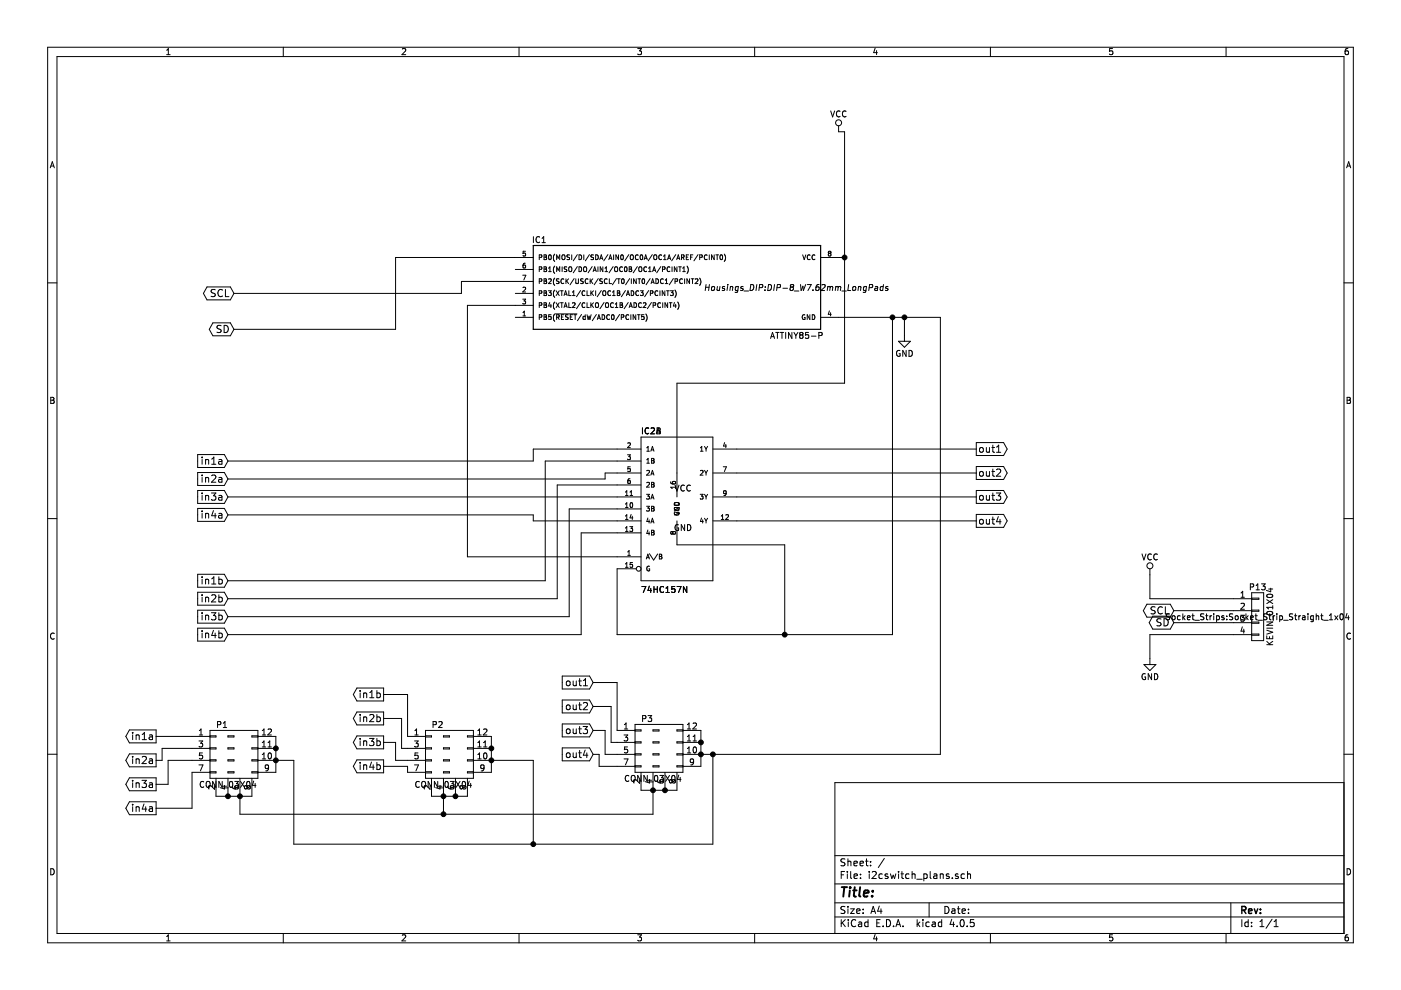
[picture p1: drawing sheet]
EESchema Schematic File Version 2
LIBS:power
LIBS:device
LIBS:transistors
LIBS:conn
LIBS:linear
LIBS:regul
LIBS:74xx
LIBS:cmos4000
LIBS:adc-dac
LIBS:memory
LIBS:xilinx
LIBS:microcontrollers
LIBS:dsp
LIBS:microchip
LIBS:analog_switches
LIBS:motorola
LIBS:texas
LIBS:intel
LIBS:audio
LIBS:interface
LIBS:digital-audio
LIBS:philips
LIBS:display
LIBS:cypress
LIBS:siliconi
LIBS:opto
LIBS:atmel
LIBS:contrib
LIBS:valves
LIBS:74xx-eu
LIBS:custom
LIBS:i2cswitch_plans-cache
EELAYER 25 0
EELAYER END
$Descr A4 11693 8268
encoding utf-8
Sheet 1 1
Title ""
Date ""
Rev ""
Comp ""
Comment1 ""
Comment2 ""
Comment3 ""
Comment4 ""
$EndDescr
$Comp
L ATTINY85-P IC1
U 1 1
P 5650 2400
F 0 "IC1" H 4500 2800 50  0000 C CNN
F 1 "ATTINY85-P" H 6650 2000 50  0000 C CNN
F 2 "Housings_DIP:DIP-8_W7.62mm_LongPads" H 6650 2400 50  0000 C CIN
F 3 "" H 5650 2400 50  0000 C CNN
	1    5650 2400
	1    0    0    -1  
$EndComp
Text GLabel 1950 2450 0    60   BiDi ~ 0
SCL
Text GLabel 1950 2750 0    60   BiDi ~ 0
SD
Text GLabel 1900 3850 0    60   Input ~ 0
in1a
Text GLabel 1900 4850 0    60   Input ~ 0
in1b
Text GLabel 1900 4000 0    60   Input ~ 0
in2a
Text GLabel 1900 4150 0    60   Input ~ 0
in3a
Text GLabel 1900 4300 0    60   Input ~ 0
in4a
Text GLabel 1900 5000 0    60   Input ~ 0
in2b
Text GLabel 1900 5150 0    60   Input ~ 0
in3b
Text GLabel 1900 5300 0    60   Input ~ 0
in4b
Text GLabel 9800 5100 0    60   BiDi ~ 0
SCL
Text GLabel 9800 5200 0    60   BiDi ~ 0
SD
$Comp
L VCC #PWR01
U 1 1
P 7000 1100
F 0 "#PWR01" H 7000 950 50  0001 C CNN
F 1 "VCC" H 7000 1250 50  0000 C CNN
F 2 "" H 7000 1100 50  0000 C CNN
F 3 "" H 7000 1100 50  0000 C CNN
	1    7000 1100
	1    0    0    -1  
$EndComp
$Comp
L KEVIN_01X04 P13
U 1 1
P 10500 5150
F 0 "P13" H 10500 5400 50  0000 C CNN
F 1 "KEVIN_01X04" V 10600 5150 50  0000 C CNN
F 2 "Socket_Strips:Socket_Strip_Straight_1x04" H 10500 5150 50  0000 C CNN
F 3 "" H 10500 5150 50  0000 C CNN
	1    10500 5150
	1    0    0    -1  
$EndComp
$Comp
L VCC #PWR02
U 1 1
P 9600 4800
F 0 "#PWR02" H 9600 4650 50  0001 C CNN
F 1 "VCC" H 9600 4950 50  0000 C CNN
F 2 "" H 9600 4800 50  0000 C CNN
F 3 "" H 9600 4800 50  0000 C CNN
	1    9600 4800
	1    0    0    -1  
$EndComp
$Comp
L GND #PWR03
U 1 1
P 9600 5500
F 0 "#PWR03" H 9600 5250 50  0001 C CNN
F 1 "GND" H 9600 5350 50  0000 C CNN
F 2 "" H 9600 5500 50  0000 C CNN
F 3 "" H 9600 5500 50  0000 C CNN
	1    9600 5500
	1    0    0    -1  
$EndComp
$Comp
L GND #PWR04
U 1 1
P 7550 2800
F 0 "#PWR04" H 7550 2550 50  0001 C CNN
F 1 "GND" H 7550 2650 50  0000 C CNN
F 2 "" H 7550 2800 50  0000 C CNN
F 3 "" H 7550 2800 50  0000 C CNN
	1    7550 2800
	1    0    0    -1  
$EndComp
$Comp
L 74HC157N IC2
U 2 1
P 5650 4250
F 0 "IC2" H 5350 4875 50  0000 L BNN
F 1 "74HC157N" H 5350 3550 50  0000 L BNN
F 2 "Housings_DIP:DIP-16_W7.62mm_LongPads" H 5650 4400 50  0001 C CNN
F 3 "" H 5650 4250 60  0001 C CNN
	2    5650 4250
	1    0    0    -1  
$EndComp
$Comp
L 74HC157N IC2
U 1 1
P 5650 4250
F 0 "IC2" H 5350 4875 50  0000 L BNN
F 1 "74HC157N" H 5350 3550 50  0000 L BNN
F 2 "Housings_DIP:DIP-16_W7.62mm_LongPads" H 5650 4400 50  0001 C CNN
F 3 "" H 5650 4250 60  0001 C CNN
	1    5650 4250
	1    0    0    -1  
$EndComp
$Comp
L CONN_03X04 P1
U 1 1
P 1850 6300
F 0 "P1" H 1850 6550 50  0000 C CNN
F 1 "CONN_03X04" H 1900 6050 50  0000 C CNN
F 2 "custom:Socket_Strip_Straight_3x04_Pitch2.54mm" H 1850 5100 50  0001 C CNN
F 3 "" H 1850 5100 50  0000 C CNN
	1    1850 6300
	1    0    0    -1  
$EndComp
$Comp
L CONN_03X04 P2
U 1 1
P 3650 6300
F 0 "P2" H 3650 6550 50  0000 C CNN
F 1 "CONN_03X04" H 3700 6050 50  0000 C CNN
F 2 "custom:Socket_Strip_Straight_3x04_Pitch2.54mm" H 3650 5100 50  0001 C CNN
F 3 "" H 3650 5100 50  0000 C CNN
	1    3650 6300
	1    0    0    -1  
$EndComp
$Comp
L CONN_03X04 P3
U 1 1
P 5400 6250
F 0 "P3" H 5400 6500 50  0000 C CNN
F 1 "CONN_03X04" H 5450 6000 50  0000 C CNN
F 2 "custom:Socket_Strip_Straight_3x04_Pitch2.54mm" H 5400 5050 50  0001 C CNN
F 3 "" H 5400 5050 50  0000 C CNN
	1    5400 6250
	1    0    0    -1  
$EndComp
Wire Wire Line
	1950 2450 3850 2450
Wire Wire Line
	3850 2450 3850 2350
Wire Wire Line
	3850 2350 4300 2350
Wire Wire Line
	1950 2750 3300 2750
Wire Wire Line
	3300 2750 3300 2150
Wire Wire Line
	3300 2150 4300 2150
Wire Wire Line
	4300 2550 3900 2550
Wire Wire Line
	3900 2550 3900 4650
Wire Wire Line
	3900 4650 5150 4650
Wire Wire Line
	1900 3850 4450 3850
Wire Wire Line
	4450 3850 4450 3750
Wire Wire Line
	4450 3750 5150 3750
Wire Wire Line
	1900 4850 4550 4850
Wire Wire Line
	4550 4850 4550 3850
Wire Wire Line
	4550 3850 5150 3850
Wire Wire Line
	6150 3750 8150 3750
Wire Wire Line
	1900 4000 5050 4000
Wire Wire Line
	5050 4000 5050 3950
Wire Wire Line
	5050 3950 5150 3950
Wire Wire Line
	1900 5000 4650 5000
Wire Wire Line
	4650 5000 4650 4050
Wire Wire Line
	4650 4050 5150 4050
Wire Wire Line
	1900 4150 5150 4150
Wire Wire Line
	1900 5150 4750 5150
Wire Wire Line
	4750 5150 4750 4250
Wire Wire Line
	4750 4250 5150 4250
Wire Wire Line
	1900 4300 4450 4300
Wire Wire Line
	4450 4300 4450 4350
Wire Wire Line
	4450 4350 5150 4350
Wire Wire Line
	1900 5300 4850 5300
Wire Wire Line
	4850 5300 4850 4450
Wire Wire Line
	4850 4450 5150 4450
Wire Wire Line
	6150 3950 8150 3950
Wire Wire Line
	6150 4150 8150 4150
Wire Wire Line
	6150 4350 8150 4350
Wire Wire Line
	7000 2650 7850 2650
Wire Wire Line
	7050 2150 7000 2150
Wire Wire Line
	5150 5300 7450 5300
Wire Wire Line
	7450 5300 7450 2650
Wire Wire Line
	10300 5100 9800 5100
Wire Wire Line
	10300 5200 9800 5200
Wire Wire Line
	7050 1100 7050 3200
Wire Wire Line
	7050 1100 7000 1100
Wire Wire Line
	5150 4750 5150 5300
Wire Wire Line
	10300 5000 9600 5000
Wire Wire Line
	9600 5000 9600 4800
Wire Wire Line
	10300 5300 9600 5300
Wire Wire Line
	9600 5300 9600 5500
Connection ~ 7450 2650
Connection ~ 7550 2650
Wire Wire Line
	5650 3950 5650 3200
Wire Wire Line
	5650 3200 7050 3200
Connection ~ 7050 2150
Wire Wire Line
	5650 4550 6550 4550
Wire Wire Line
	6550 4550 6550 5300
Connection ~ 6550 5300
Wire Wire Line
	7550 2650 7550 2800
Wire Wire Line
	2300 6150 2300 6450
Connection ~ 2300 6350
Connection ~ 2300 6250
Wire Wire Line
	4100 6150 4100 6450
Connection ~ 4100 6350
Connection ~ 4100 6250
Wire Wire Line
	5850 6100 5850 6400
Connection ~ 5850 6200
Connection ~ 5850 6300
Wire Wire Line
	5350 6600 5650 6600
Connection ~ 5550 6600
Connection ~ 5450 6600
Wire Wire Line
	3600 6650 3900 6650
Connection ~ 3800 6650
Connection ~ 3700 6650
Wire Wire Line
	1800 6650 2100 6650
Connection ~ 2000 6650
Connection ~ 1900 6650
Wire Wire Line
	2000 6650 2000 6800
Wire Wire Line
	2000 6800 5450 6800
Wire Wire Line
	3700 6800 3700 6650
Wire Wire Line
	5450 6800 5450 6600
Connection ~ 3700 6800
Wire Wire Line
	5850 6300 7850 6300
Wire Wire Line
	5950 6300 5950 7050
Wire Wire Line
	5950 7050 2450 7050
Wire Wire Line
	2450 7050 2450 6350
Wire Wire Line
	2450 6350 2300 6350
Wire Wire Line
	4100 6350 4450 6350
Wire Wire Line
	4450 6350 4450 7050
Connection ~ 4450 7050
Wire Wire Line
	7850 6300 7850 2650
Connection ~ 5950 6300
Text GLabel 1300 6150 0    60   Output ~ 0
in1a
Text GLabel 1300 6350 0    60   Output ~ 0
in2a
Text GLabel 1300 6550 0    60   Output ~ 0
in3a
Text GLabel 1300 6750 0    60   Output ~ 0
in4a
Text GLabel 3200 5800 0    60   Output ~ 0
in1b
Text GLabel 3200 6000 0    60   Output ~ 0
in2b
Text GLabel 3200 6200 0    60   Output ~ 0
in3b
Text GLabel 3200 6400 0    60   Output ~ 0
in4b
Text GLabel 4950 5700 0    60   Input ~ 0
out1
Text GLabel 4950 5900 0    60   Input ~ 0
out2
Text GLabel 4950 6100 0    60   Input ~ 0
out3
Text GLabel 4950 6300 0    60   Input ~ 0
out4
Text GLabel 8150 3750 2    60   Output ~ 0
out1
Text GLabel 8150 3950 2    60   Output ~ 0
out2
Text GLabel 8150 4150 2    60   Output ~ 0
out3
Text GLabel 8150 4350 2    60   Output ~ 0
out4
Wire Wire Line
	4950 5700 5150 5700
Wire Wire Line
	5150 5700 5150 6100
Wire Wire Line
	4950 5900 5100 5900
Wire Wire Line
	5100 5900 5100 6200
Wire Wire Line
	5100 6200 5150 6200
Wire Wire Line
	4950 6100 5050 6100
Wire Wire Line
	5050 6100 5050 6300
Wire Wire Line
	5050 6300 5150 6300
Wire Wire Line
	4950 6300 5000 6300
Wire Wire Line
	5000 6300 5000 6400
Wire Wire Line
	5000 6400 5150 6400
Wire Wire Line
	3200 5800 3400 5800
Wire Wire Line
	3400 5800 3400 6150
Wire Wire Line
	3200 6000 3350 6000
Wire Wire Line
	3350 6000 3350 6250
Wire Wire Line
	3350 6250 3400 6250
Wire Wire Line
	3200 6200 3300 6200
Wire Wire Line
	3300 6200 3300 6350
Wire Wire Line
	3300 6350 3400 6350
Wire Wire Line
	3200 6400 3400 6400
Wire Wire Line
	3400 6400 3400 6450
Wire Wire Line
	1600 6150 1300 6150
Wire Wire Line
	1600 6250 1350 6250
Wire Wire Line
	1350 6250 1350 6350
Wire Wire Line
	1350 6350 1300 6350
Wire Wire Line
	1600 6350 1400 6350
Wire Wire Line
	1400 6350 1400 6550
Wire Wire Line
	1400 6550 1300 6550
Wire Wire Line
	1600 6450 1600 6750
Wire Wire Line
	1600 6750 1300 6750
$EndSCHEMATC
